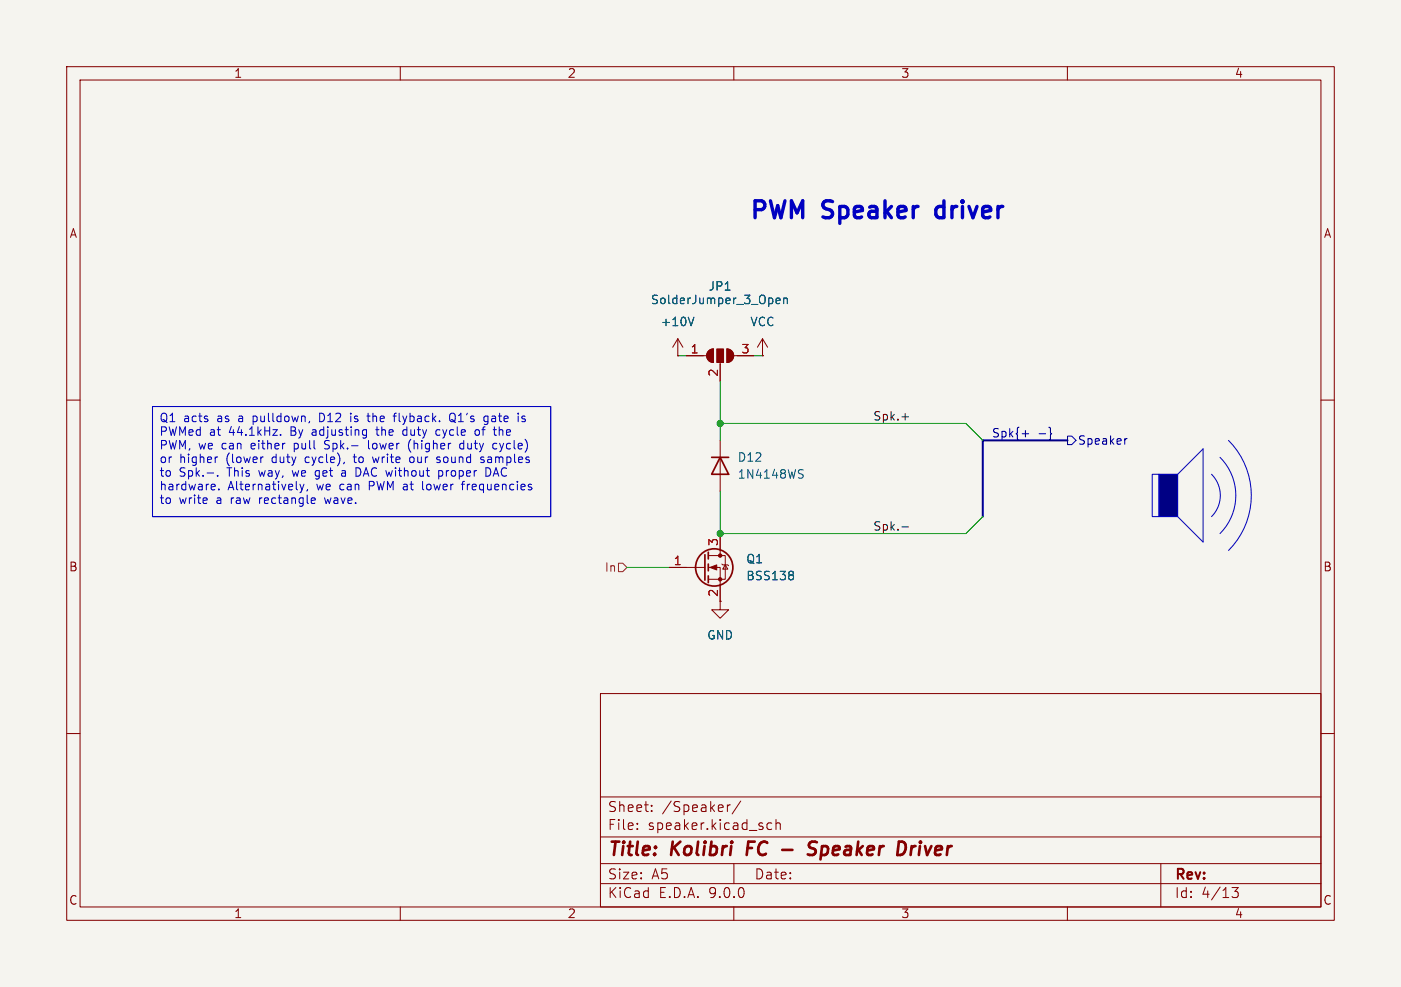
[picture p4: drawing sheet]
<svg xmlns="http://www.w3.org/2000/svg" width="210mm" height="148mm" viewBox="0 0 210 148" stroke-linecap="round" stroke-linejoin="round" font-family="sans-serif">
<path d="M0 0h210v148h-210z" fill="#f5f4ef" stroke="#f5f4ef" stroke-width=".15"/>
<g fill="none" stroke="#840000" stroke-width=".15">
<path d="M10 10h190v128h-190zM12 12h186v124h-186zM60 10v2M110 10v2M160 10v2M10 60h2M198 60h2M10 110h2M90 104h108v32h-108zM90 119.5h108M198 110h2M60 136v2"/>
<path d="M90 132.5h108M90 129.5h108M90 125.5h108M95.5 124.2v.2M95.5 123.5v.1M97.7 121.5v.2M97.7 120.8v.1M109 120.7v1M109.5 120.7l-.3 .1-.2 .2M110 136v2M110 129.5v3M111 120.1l-1.2 1.9"/>
<path d="M115 124.1l.3 .3 .4-.1M115.7 123.5l-.4-.1-.3 .3M116.3 123.5a.37 .37 0 0 1 .7 .1v.8M116.3 122.9v1.5M160 136v2M174 129.5v6.5M184.7 133.1h.9l-.5 .6a.41 .41 0 0 1 .5 .2v.4l-.1 .2h-.7"/>
</g>
<path d="M112.2 126.2l-.3 2M117.3 127.4h1.5M122.4 126.3a.85 .85 0 0 0-1 .1 .45 .45 0 0 0 .2 .8l.3 .1a.49 .49 0 0 1 .4 .5 .49 .49 0 0 1-.5 .4l-.7-.1M135.7 126.5a1.38 1.38 0 0 1-.1 1.2M136.7 126.9l-.2 1.3M137 126.9l-.4 .4" fill="none" stroke="#840000" stroke-width=".4"/>
<path d="M173.7 71.1h2.8v6.4h-2.8z" fill="#000084"/>
<g fill="none" stroke="#840000" stroke-width=".25">
<path d="M106.7 68.6h2.5M107.9 68.6l1.3 2.5h-2.5zM105.7 83.2v3.8M106.2 82.8v1M106.2 84.6v1M106.2 86.4v1"/>
<circle cx="107.1" cy="85.1" r="2.79"/>
</g>
<g fill="none" stroke="#840000" stroke-width=".15">
<path d="M101.6 53.3h.1M101.6 50.8l-.8 1.3M101.6 50.8l.8 1.3M101.6 50.8v2.5M102.9 53.3h3M106.2 52.6l.4-.2 .3-.1v2.1a1.02 1.02 0 0 1-.9-.7 1.02 1.02 0 0 1 .2-1.1zM107.9 54.4v2.8M109 52.3a1.02 1.02 0 0 1 1 1 1.02 1.02 0 0 1-1 1.1zM110 53.3h3M114.3 53.3h.1M114.3 50.8l-.8 1.3M114.3 50.8l.8 1.3"/>
<path d="M114.3 50.8v2.5M107.9 66v7.7M100.3 85.1h5.4M106.2 83.3h2.5v3.6h-2.5M106.2 85.1h1.7v6.3h1.3l-1.3 1.3-1.2-1.3h1.2M107.9 80v3.3M108.2 84.6l.1 .1h.8l.1 .1M108.7 84.7l.4 .6h-.8z"/>
</g>
<g fill="#840000" stroke="#840000" stroke-width=".15">
<path d="M106.4 85.1l1-.4v.8z"/>
<path d="M106.2 52.6l.4-.2 .3-.1v2.1a1.02 1.02 0 0 1-.9-.7 1.02 1.02 0 0 1 .2-1.1z"/>
<path d="M107.4 52.3h1.1v2.1h-1.1z"/>
<path d="M109 52.3a1.02 1.02 0 0 1 1 1 1.02 1.02 0 0 1-1 1.1z"/>
<circle cx="107.9" cy="83.3" r=".25"/>
<circle cx="107.9" cy="86.9" r=".25"/>
</g>
<path d="M104 47.6l-.4 1.2M116.3 45.1l.6-.1v-.2l-.4-.1-.2 .2 .1 .6h.5M117.5 44.8l.2-.1 .3 .1v.7M117.5 44.7v.8M119.9 71l.4 .2 .1 .3-.2 .2h-.3M119.9 70.4l.5 .1M118.7 85.7l.2 .2-.2 .3 .2 .3v.2l-.2 .2" fill="none" stroke="#006464" stroke-width=".15"/>
<path d="M153.2 65h1M157.3 64.1l.2 .2v.6l.1 .1-.1 .2v.6l-.2 .2M160 65.4h.7l.6 .6-.6 .7h-.7zM169 65.8l-.3 .1" fill="none" stroke="#000084" stroke-width=".15"/>
<path d="M92.7 84.5h.6l.7 .6-.7 .6h-.6z" fill="none" stroke="#725600" stroke-width=".15"/>
<path d="M135.2 79h1M135.2 62.5h1" fill="none" stroke="#0f0f0f" stroke-width=".15"/>
<g fill="none" stroke="#0000c2" stroke-width=".15">
<path d="M22.9 61h59.6v16.5h-59.6zM31 70.9h1M32.1 72.6l.2 .3-.6 .1M32.2 73.4l-.1 .1M32.5 68.5h.1M32.6 71.3v.1M32.8 73.3v.2M39.3 68.5h.2M42.1 65.2v.1M45 72.6l.3 .9M45.3 73.5l-.2 .3-.1 .1M45.6 72.6l-.3 .9"/>
<path d="M46.1 73.4l-.1 .2M46.4 63.2l-.1 .2M47.1 74.7l.2 .3-.6 .1M47.2 75.4l-.1 .1M47.3 71.8h.1M47.3 70.7v.5l.2 .2M48.2 62h-.3v1.2h.3M48.6 67.3h.2M48.6 74.7l.3 .8M51.7 70.6l.1 .8M51.8 70.9h-.4a.25 .25 0 0 0-.2 .3 .25 .25 0 0 0 .2 .2h.4M52.6 62v.1"/>
<path d="M52.6 62.4v.8M53.1 68.1l.1 1.2M53.4 70.1v1.3h.3l.3-.2M54.8 64.4l.1 .1M54.9 64.4v1.1l-.1 .1M54.9 65.2l-.1 .1M55 62.4h.5M55.2 63.1l.3 .1M55.2 66.1v1l.2 .2M55.8 68.5l.3 .9 .2-.6M56.3 64.4h.5M56.5 64l.1 1.2"/>
<path d="M58.9 62.4h.5M59.4 62h-.2M60.4 64.6v.6l.5 .1M61.3 66.4v.9l.3 .5M61.8 68.5l-.3 .1-.1 .5 .2 .3 .4-.1M63.3 72.2v1.1l.2 .2M65.4 64.6v.6l.2 .1 .3-.1M65.6 68.9l.3 .1 .1 .2-.2 .2h-.2M65.8 70.6h.3l.3 .2v.4l-.2 .2h-.4M65.8 70.6v1.2M67.5 62.1a.43 .43 0 0 1 .4-.1 .43 .43 0 0 1 .3 .4v.4a.42 .42 0 0 1-.4 .5 .42 .42 0 0 1-.4-.5zM67.6 62.9l.3 .1 .4 .4"/>
<path d="M69 66.6v.6l.1 .1h.4M69.3 72.4v1.1M69.5 66.1v1.2M71.3 64.5l.3-.1 .3 .3v.3l-.3 .3-.3-.1-.1-.2v-.3zM72.1 68.8l.5 .3-.2 .3-.3-.1M72.8 62.4h.3M73.1 63.2h-.3M73.1 62.4v1l-.2 .3M73.1 70.1h-.3v1.3h.3a.58 .58 0 0 0 .5-.7M74.1 66.5h.4M74.3 70.1l-.4 1.3M74.5 67.3h-.4"/>
<path d="M74.8 64v1.3M78.7 62.4h-.3l-.2 .2 .1 .2 .4 .1v.3h-.5M172.7 71.1h1v6.4h-1zM173.7 71.1h2.8v6.4h-2.8zM176.5 71.1l3.8-3.8v14l-3.8-3.8M181.6 71.1a4.5 4.5 0 0 1 0 6.4M182.9 68.6a8.1 8.1 0 0 1 0 11.4M184.1 66a11.7 11.7 0 0 1 0 16.6"/>
</g>
<path d="M160 66h-12.7v11.5" fill="none" stroke="#000084" stroke-width=".3"/>
<path d="M101.6 53.3h1.3M107.9 57.2v8.8M113 53.3h1.3M107.9 73.7v6.3h36.9l2.5-2.5M107.9 63.5h36.9l2.5 2.5M94 85.1h6.3" fill="none" stroke="#009600" stroke-width=".15"/>
<g fill="#009600" stroke="#009600" stroke-width=".15">
<circle cx="107.9" cy="80" r=".46"/>
<circle cx="107.9" cy="63.5" r=".46"/>
</g>
<g font-size="3.5" fill="#0000c2">
<text x="112.1" y="33.5">PWM</text>
<text x="123.4" y="33.5">Speaker</text>
<text x="141.3" y="33.5">driver</text>
</g>
<g font-size="2.8" fill="#840000">
<text x="91" y="128.9">Title:</text>
<text x="100.7" y="128.9">Kolibri</text>
<text x="112.8" y="128.9">FC</text>
<text x="123.6" y="128.9">Speaker</text>
<text x="137.8" y="128.9">Driver</text>
</g>
<g font-size="2.1" fill="#840000">
<text x="91" y="124.7">File:</text>
<text x="91" y="122">Sheet:</text>
<text x="97.1" y="124.7">speaker.kicad_sch</text>
<text x="99.2" y="122">/Speaker/</text>
<text x="91" y="134.9">KiCad</text>
<text x="91" y="132.1">Size:</text>
<text x="97.7" y="132.1">A5</text>
<text x="98.7" y="134.9">E.D.A.</text>
<text x="106.3" y="134.9">9.0.0</text>
<text x="113" y="132.1">Date:</text>
<text x="176" y="132.3">Rev:</text>
<text x="176" y="134.9">Id:</text>
<text x="180.1" y="134.9">4/13</text>
</g>
<g font-size="1.8" fill="#840000">
<text x="35" y="11.9">1</text>
<text x="85" y="11.9">2</text>
<text x="135" y="11.9">3</text>
<text x="185" y="11.9">4</text>
<text x="10.3" y="35.9">A</text>
<text x="198.4" y="35.9">A</text>
<text x="10.3" y="85.9">B</text>
<text x="198.3" y="85.9">B</text>
<text x="10.3" y="135.9">C</text>
<text x="35" y="137.9">1</text>
<text x="85" y="137.9">2</text>
<text x="135" y="137.9">3</text>
<text x="185" y="137.9">4</text>
<text x="198.3" y="135.9">C</text>
</g>
<g font-size="1.8" fill="#006464">
<text x="97.5" y="45.8">SolderJumper_3_Open</text>
<text x="106.1" y="43.8">JP1</text>
<text x="99" y="49.1">+10V</text>
<text x="112.4" y="49.1">VCC</text>
<text x="110.5" y="72">1N4148WS</text>
<text x="110.5" y="69.4">D12</text>
<text x="111.8" y="87.2">BSS138</text>
<text x="111.8" y="84.7">Q1</text>
<text x="105.9" y="96.1">GND</text>
</g>
<g font-size="1.8" fill="#a90000">
<text x="103.4" y="53.1">1</text>
<text x="111.1" y="53.1">3</text>
<text x="107.7" y="56.6" transform="rotate(-90 107.7 56.6)">2</text>
<text x="107.7" y="82" transform="rotate(-90 107.7 82)">3</text>
<text x="100.9" y="84.8">1</text>
<text x="107.7" y="89.6" transform="rotate(-90 107.7 89.6)">2</text>
</g>
<g font-size="1.8" fill="#0000c2">
<text x="23.8" y="63.6">Q1</text>
<text x="23.8" y="65.7">PWMed</text>
<text x="27.5" y="63.6">acts</text>
<text x="31.4" y="65.7">at</text>
<text x="32.7" y="63.6">as</text>
<text x="34.4" y="65.7">44.1kHz.</text>
<text x="36" y="63.6">a</text>
<text x="38.4" y="63.6">pulldown,</text>
<text x="43.8" y="65.7">By</text>
<text x="47.2" y="65.7">adjusting</text>
<text x="48.5" y="63.6">D12</text>
<text x="53.4" y="63.6">is</text>
<text x="56.2" y="63.6">the</text>
<text x="57.1" y="65.7">the</text>
<text x="60.3" y="63.6">flyback.</text>
<text x="61.3" y="65.7">duty</text>
<text x="66.4" y="65.7">cycle</text>
<text x="68.9" y="63.6">Q1's</text>
<text x="72.5" y="65.7">of</text>
<text x="74.2" y="63.6">gate</text>
<text x="75.5" y="65.7">the</text>
<text x="23.8" y="67.7">PWM, we</text>
<text x="23.8" y="69.8">or</text>
<text x="23.8" y="71.8">to</text>
<text x="26.9" y="71.8">Spk.-.</text>
<text x="26.9" y="69.8">higher</text>
<text x="33.4" y="67.7">can</text>
<text x="34" y="69.8">(lower</text>
<text x="34.2" y="71.8">This</text>
<text x="37.9" y="67.7">either</text>
<text x="39.1" y="71.8">way,</text>
<text x="41.1" y="69.8">duty</text>
<text x="44.3" y="71.8">we</text>
<text x="44.5" y="67.7">pull</text>
<text x="46.2" y="69.8">cycle),</text>
<text x="47.9" y="71.8">get</text>
<text x="49.3" y="67.7">Spk.-</text>
<text x="53.7" y="69.8">to</text>
<text x="54.4" y="71.8">DAC without</text>
<text x="56.1" y="67.7">lower</text>
<text x="56.8" y="69.8">write</text>
<text x="62.2" y="67.7">(higher</text>
<text x="62.5" y="69.8">our</text>
<text x="66.7" y="69.8">sound</text>
<text x="67.2" y="71.8">proper</text>
<text x="70.2" y="67.7">duty</text>
<text x="73.5" y="69.8">samples</text>
<text x="74.5" y="71.8">DAC</text>
<text x="75.4" y="67.7">cycle)</text>
<text x="23.8" y="73.9">hardware.</text>
<text x="23.8" y="75.9">to</text>
<text x="26.9" y="75.9">write</text>
<text x="32.6" y="75.9">a</text>
<text x="34.2" y="73.9">Alternatively,</text>
<text x="34.9" y="75.9">raw</text>
<text x="39.3" y="75.9">rectangle</text>
<text x="47.6" y="73.9">we</text>
<text x="49.4" y="75.9">wave.</text>
<text x="51.2" y="73.9">can</text>
<text x="55.8" y="73.9">PWM at</text>
<text x="64.2" y="73.9">lower</text>
<text x="70.3" y="73.9">frequencies</text>
</g>
<g font-size="1.8" fill="#0f0f0f">
<text x="130.8" y="63.2">Spk.+</text>
<text x="130.8" y="79.7">Spk.-</text>
</g>
<g font-size="1.8" fill="#000084">
<text x="148.6" y="65.7">Spk{+</text>
<text x="155.6" y="65.7">-}</text>
<text x="161.5" y="66.9">Speaker</text>
</g>
<text font-size="1.8" fill="#725600" x="90.6" y="86">In</text>
</svg>
